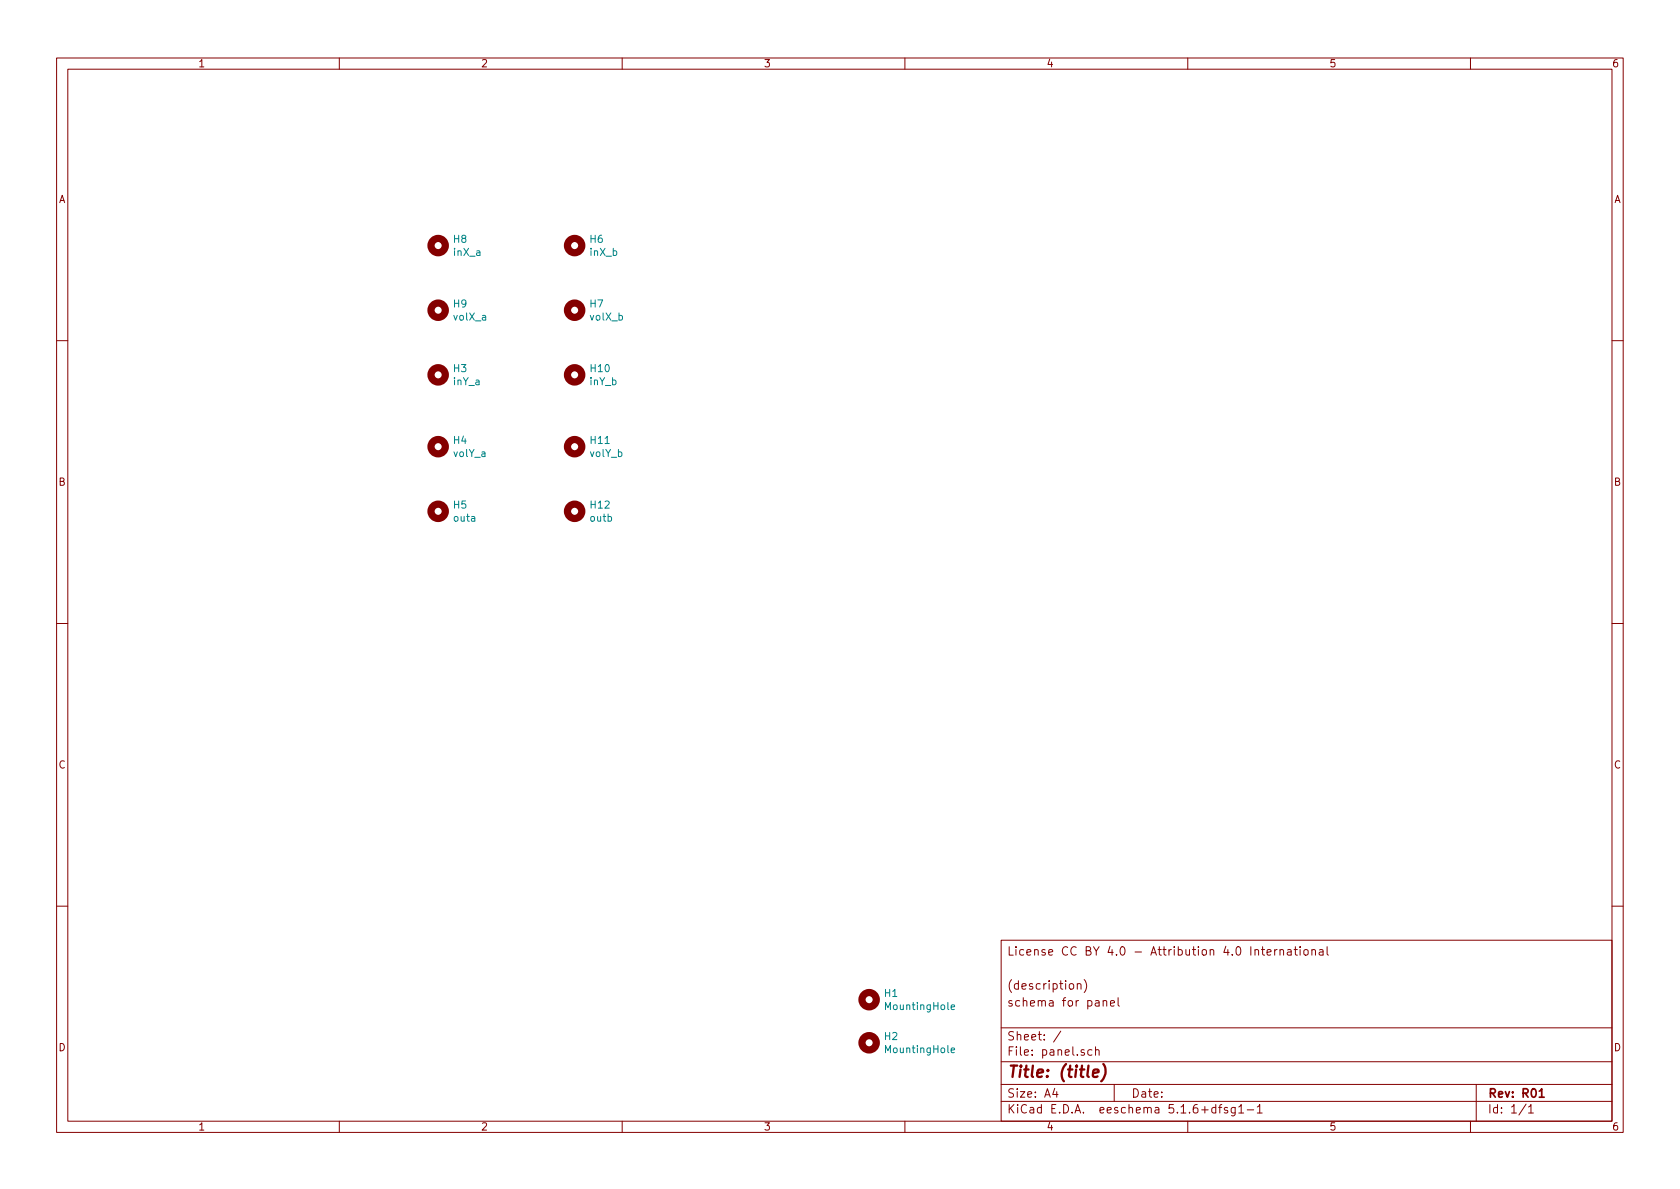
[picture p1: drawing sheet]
<svg xmlns="http://www.w3.org/2000/svg" width="297mm" height="210mm" viewBox="0 0 297 210" stroke-linecap="round" stroke-linejoin="round" font-family="sans-serif">
<g fill="none" stroke="#840000" stroke-width=".18">
<path d="M10 10.3h277v189.9h-277zM12 12.2h273v186.1h-273zM60 10.3v1.9M110 10.3v1.9M160 10.3v1.9M210 10.3v1.9M260 10.3v1.9M10 60.2h2M285 60.2h2M10 110.3h2M285 110.3h2M10 160.2h2"/>
<path d="M177 166.3h108v32h-108zM190.5 174.1l.1-.1a.37 .37 0 0 1 .5 .1v.8M190.5 173.9v1M191.7 173.2a1.71 1.71 0 0 1 0 2.3M195 177.1l.3-.2 .3 .1 .1 .9M195 176.9v1M196.3 177.4l.8-.1-.1-.3-.5-.1-.2 .2 .1 .7h.6M197.7 176.4v1.3l.2 .2M223 167.9h.6M223.2 167.4v1.3l.4 .2M224 168.4l.7-.1v-.3l-.5-.1-.2 .2 .1 .7h.6M225.4 167.9v1"/>
<path d="M225.8 167.9l-.4 .3M226.3 168l.2-.1 .4 .1v.9M226.3 167.9v1M227.7 168h.5l.1 .9M228.3 168.3h-.5l-.2 .2 .2 .4 .5-.1M228.8 167.9h.6M229 167.4v1.3l.4 .2M229.9 167.4v.2M229.9 167.9v1M230.6 168l.2-.1 .4 .1v.8l-.2 .1-.4-.1zM232 168l.2-.1 .3 .1 .1 .9M232 167.9v1"/>
<path d="M233.3 168h.6v.9M233.9 168.3h-.4l-.3 .2 .3 .4 .4-.1M234.6 167.4v1.3l.3 .2M285 160.2h2M60 198.3v1.9M110 198.3v1.9M160 198.3v1.9M177 194.8h108M177 191.8h108M177 187.8h108M177 181.8h108M186.5 192.5l-.4 1h1"/>
<path d="M186.8 193v1M187.6 182.3l-1.3 2M193.1 185.7l-.5-.1-.3 .3 .1 .6 .2 .1 .5-.1M193.7 185.7l.2-.1 .4 .1v.9M193.7 185.1v1.5M197 191.8v3M210 198.3v1.9M215 195.9l-.5-.1-.3 .3 .1 .6 .2 .1 .5-.1M215 195.3v1.5M215.5 195.8h.5M216 195.3l-.3 .2v1.3M217 195.9l-.3-.1-.2 .2v.3l.5 .1v.3h-.5"/>
<path d="M218.4 195.8v1.2l-.3 .3h-.3M218.4 195.9l-.4-.1-.3 .3 .1 .6h.6M219 195.8l.5-.5v1.5M219 196.8h.9M220.5 196.3h1.2M222.3 195.8l.4-.5v1.5M222.3 196.8h.9M260 198.3v1.9M261 191.8v6.5M269.8 195.2l-1.2 2M270.3 195.8l.4-.5v1.5M270.3 196.8h.8"/>
</g>
<path d="M272.2 193l.4-.5v1.5M272.2 194h.8" fill="none" stroke="#840000" stroke-width=".3"/>
<path d="M193.3 189.8l.9-.2v-.4l-.6-.1-.3 .3v.9l.2 .1 .6-.1M195.1 188.2a2.31 2.31 0 0 1-.4 3" fill="none" stroke="#840000" stroke-width=".41"/>
<g fill="none" stroke="#840000" stroke-width="1.3">
<circle cx="77.5" cy="54.9" r="1.27"/>
<circle cx="77.5" cy="43.4" r="1.27"/>
<circle cx="101.6" cy="54.9" r="1.27"/>
<circle cx="101.6" cy="43.4" r="1.27"/>
<circle cx="77.5" cy="79" r="1.27"/>
<circle cx="77.5" cy="66.3" r="1.27"/>
<circle cx="101.6" cy="66.3" r="1.27"/>
<circle cx="101.6" cy="79" r="1.27"/>
<circle cx="77.5" cy="90.4" r="1.27"/>
<circle cx="101.6" cy="90.4" r="1.27"/>
<circle cx="153.7" cy="176.8" r="1.27"/>
<circle cx="153.7" cy="184.4" r="1.27"/>
</g>
<path d="M168.2 178.1l.6-.1-.1-.3h-.3l-.2 .2v.6h.5M168.2 185.7l.6-.1-.1-.2-.3-.1-.2 .2v.6h.5" fill="none" stroke="#008484" stroke-width=".18"/>
<text font-size="2.8" fill="#840000" x="178" y="190.5">Title: (title)</text>
<g font-size="2.1" fill="#840000">
<text x="178" y="169">License CC BY 4.0 - Attribution 4.0 International</text>
<text x="178" y="178">schema for panel</text>
<text x="178" y="175">(description)</text>
<text x="178" y="184">Sheet: /</text>
<text x="178" y="186.7">File: panel.sch</text>
<text x="178" y="196.9">KiCad E.D.A. eeschema 5.1.6+dfsg1-1</text>
<text x="178" y="194.1">Size: A4</text>
<text x="200" y="194.1">Date:</text>
<text x="263" y="194.1">Rev: R01</text>
<text x="263" y="196.9">Id: 1/1</text>
</g>
<g font-size="1.8" fill="#840000">
<text x="35" y="11.9">1</text>
<text x="85" y="11.9">2</text>
<text x="135" y="11.9">3</text>
<text x="185" y="11.9">4</text>
<text x="235" y="11.9">5</text>
<text x="285" y="11.9">6</text>
<text x="10.4" y="35.9">A</text>
<text x="285.4" y="35.9">A</text>
<text x="10.4" y="85.9">B</text>
<text x="285.4" y="85.9">B</text>
<text x="10.4" y="135.9">C</text>
<text x="285.4" y="135.9">C</text>
<text x="10.4" y="185.9">D</text>
<text x="285.4" y="185.9">D</text>
<text x="35" y="199.9">1</text>
<text x="85" y="199.9">2</text>
<text x="135" y="199.9">3</text>
<text x="185" y="199.9">4</text>
<text x="235" y="199.9">5</text>
<text x="285" y="199.9">6</text>
</g>
<g font-size="1.8" fill="#008484">
<text x="80.2" y="42.9">H8</text>
<text x="80.3" y="45.3">inX_a</text>
<text x="104.3" y="45.3">inX_b</text>
<text x="104.4" y="42.9">H6</text>
<text x="80.2" y="54.4">H9</text>
<text x="80.3" y="56.7">volX_a</text>
<text x="104.4" y="54.4">H7</text>
<text x="104.4" y="56.7">volX_b</text>
<text x="80.2" y="65.8">H3</text>
<text x="104.5" y="65.8">H10</text>
<text x="80.2" y="68.1">inY_a</text>
<text x="104.3" y="68.1">inY_b</text>
<text x="80.2" y="78.5">H4</text>
<text x="80.2" y="80.8">volY_a</text>
<text x="104.3" y="80.8">volY_b</text>
<text x="104.5" y="78.5">H11</text>
<text x="80.2" y="89.9">H5</text>
<text x="104.5" y="89.9">H12</text>
<text x="80.3" y="92.2">outa</text>
<text x="104.4" y="92.2">outb</text>
<text x="156.4" y="176.3">H1</text>
<text x="156.8" y="178.6">MountingHole</text>
<text x="156.4" y="183.9">H2</text>
<text x="156.8" y="186.2">MountingHole</text>
</g>
</svg>
